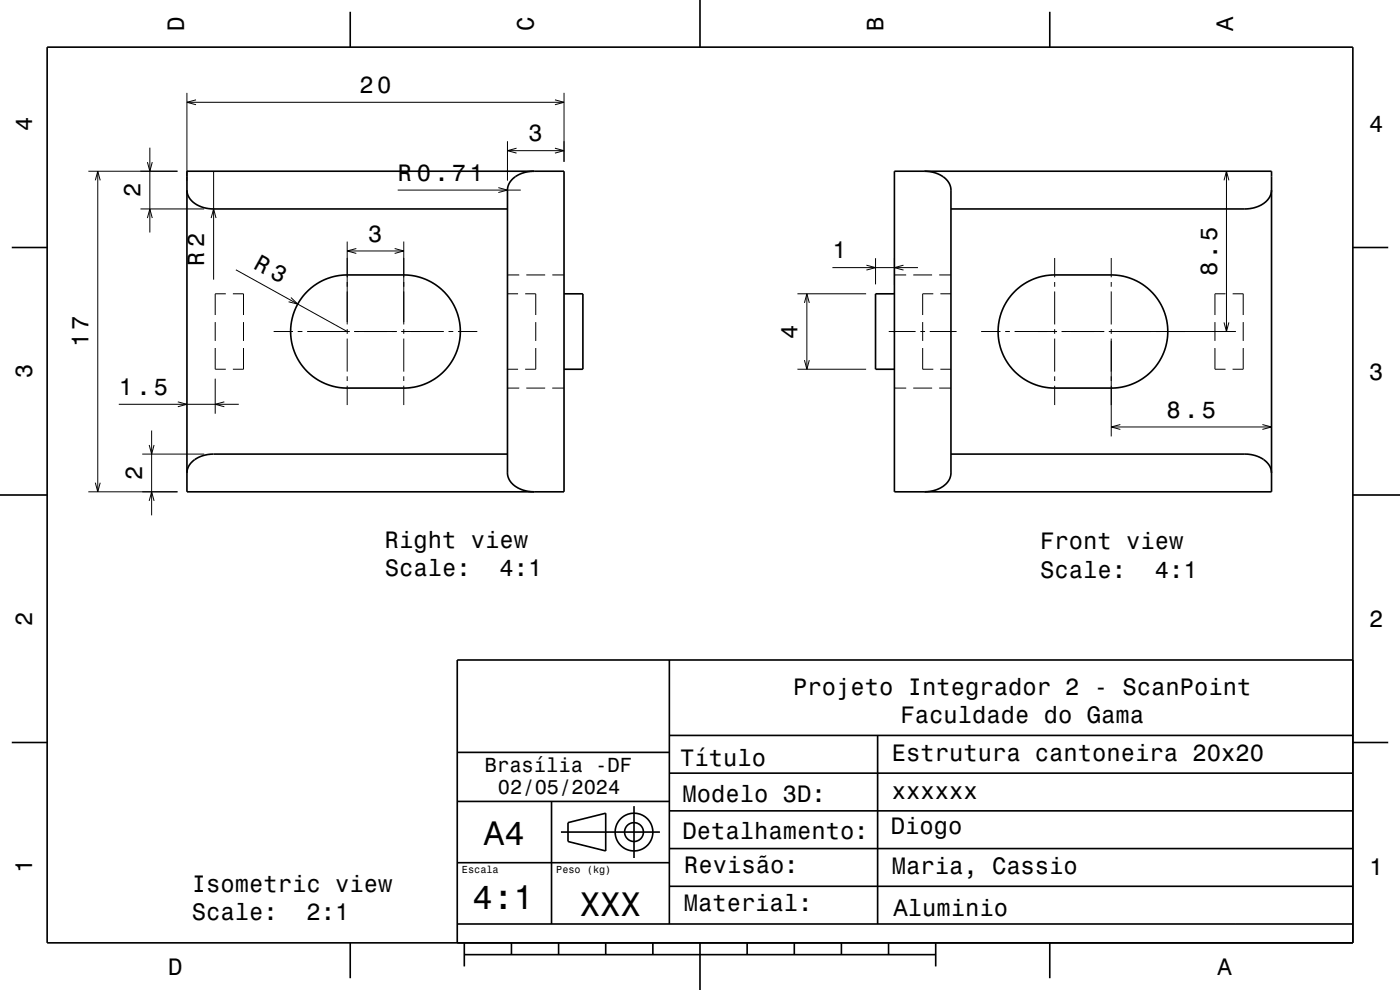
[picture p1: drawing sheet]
<svg xmlns="http://www.w3.org/2000/svg" width="297mm" height="210mm" viewBox="0 0 297 210" stroke-linecap="round" stroke-linejoin="round" font-family="sans-serif">
<g fill="none" stroke="#000" stroke-width=".21">
<path d="M39.7 19.7v18.6M119.7 19.7v14.6M18.7 36.3h19M20.2 38.3l.5-2 .6 2M20.7 36.3v68M31.3 34.4l.5 1.9 .5-1.9M31.8 31.3v18M39.7 21.7h80M41.6 21.2l-1.9 .5 1.9 .5M45.3 36.3v23M105.7 39.8l2 .5-2 .5M107.7 30v8.3"/>
<path d="M107.7 32h12M109.6 31.4l-1.9 .6 1.9 .5M117.7 21.2l2 .5-2 .5M117.7 31.4l2 .6-2 .5M259.7 38.3l.5-2 .5 2M260.2 36.3v34M29.8 44.3h13.5M31.3 46.3l.5-2 .5 2M44.8 46.3l.5-2 .5 2M50 57.2l23.7 13.1M73.7 51.2v17.6M73.7 53.2h12"/>
<path d="M75.6 52.7l-1.9 .5 1.9 .6M83.7 52.7l2 .5-2 .6M84.4 40.3h26.1M85.7 51.2v17.6M107.7 58.3h2.5M111.7 58.3h4M117.2 58.3h2.5M176.6 56.8h18.1M183.8 56.3l1.9 .5-1.9 .5M185.7 54.8v5.5M189.7 54.8v5.5M189.7 58.3h2.5"/>
<path d="M191.7 56.3l-2 .5 2 .5M193.7 58.3h4M199.2 58.3h2.5M223.7 54.7v4.1M223.7 59.8v1M235.7 54.7v4.1M235.7 59.8v1M45.7 73.8v4.5h2.2M45.7 68.3v4M47.9 62.3h-2.2v4.5M49.4 62.3h2.3v4.5M51.7 73.8v4.5h-2.3"/>
<path d="M51.7 68.3v4M58.1 70.3h4.1M61.7 63.1l1.5 1.4-2-.5M63.2 70.3h1M65.2 70.3h9M73.7 69.8v1M73.7 71.8v7M73.7 79.8v1M75.2 70.3h9M85.2 70.3h9M85.7 69.8v1M85.7 71.8v7"/>
<path d="M85.7 79.8v1M95.2 70.3h1M97.2 70.3h4.1M107.7 78.3h2.2M107.7 62.3h2.2M111.4 62.3h2.3v4.5M113.7 73.8v4.5h-2.3M113.7 68.3v4M169.2 78.3h14.5M169.2 62.3h14.5M170.7 76.4l.5 1.9 .5-1.9M170.7 64.3l.5-2 .5 2"/>
<path d="M171.2 62.3v16M188.5 70.3h5.7M195.2 70.3h1M195.7 73.8v4.5h2.3M195.7 68.3v4M197.2 70.3h5.7M198 62.3h-2.3v4.5M199.5 78.3h2.2M199.5 62.3h2.2M208.1 70.3h4.1M213.2 70.3h1M215.2 70.3h9"/>
<path d="M223.7 61.8v7M223.7 69.8v1M223.7 71.8v7M223.7 79.8v1M225.2 70.3h9M235.2 70.3h27M235.7 61.8v7M235.7 69.8v1M235.7 71.8v20.8M257.7 73.8v4.5h2.3M257.7 68.3v4M259.7 68.4l.5 1.9 .5-1.9"/>
<path d="M260 62.3h-2.3v4.5M261.5 62.3h2.2v4.5M263.7 73.8v4.5h-2.2M263.7 68.3v4M25.2 85.8h25.5M30.2 96.3h13.1M31.7 94.4l.5 1.9 .5-1.9M32.2 91.3v18M37.7 85.2l2 .6-2 .5M45.7 80.3v7.5M47.6 85.2l-1.9 .6 1.9 .5M73.7 81.8v4.1"/>
<path d="M85.7 81.8v4.1M107.7 82.3h2.5M111.7 82.3h4M117.2 82.3h2.5M189.7 82.3h2.5M193.7 82.3h4M199.2 82.3h2.5M223.7 81.8v4.1M235.7 90.6h34M237.7 90.1l-2 .5 2 .5M267.8 90.1l1.9 .5-1.9 .5M18.7 104.3h19"/>
<path d="M20.2 102.4l.5 1.9 .6-1.9M31.7 106.3l.5-2 .5 2"/>
</g>
<g fill="none" stroke="#000" stroke-width=".35">
<path d="M10 10h277v190h-277zM74.3 2.5v7.5M148.5 0v10M222.7 2.5v7.5M39.7 36.3h80v68h-80zM113.3 36.3a5.4 5.4 0 0 0-5.6 3.4v60.6a4.6 4.6 0 0 0 4.2 3.9l1.4 .1M189.7 36.3h80v68h-80zM196.1 36.3a5.4 5.4 0 0 1 5.6 3.5v60.5a4.5 4.5 0 0 1-4.1 3.9l-1.5 .1M2.5 52.5h7.5M39.7 40.3a4.6 4.6 0 0 0 4.2 3.9l1.4 .1h62.4M269.7 40.3a4.5 4.5 0 0 1-4.1 3.9l-1.5 .1h-62.4M287 52.5h7.5"/>
<path d="M65.1 61.9a12 12 0 0 1 8.6-3.6h12a12 12 0 0 1 12 12 12 12 0 0 1-12 12h-12a12 12 0 0 1-11.1-7.4 12 12 0 0 1 2.5-13zM119.7 62.3h4v16h-4M189.7 62.3h-4v16h4M215.2 61.9a12 12 0 0 1 8.5-3.6h12a12 12 0 0 1 12 12 12 12 0 0 1-12 12h-12a12 12 0 0 1-11-7.4 12 12 0 0 1 2.5-13zM107.7 96.3h-62.4a5.4 5.4 0 0 0-5.6 3.4v.6M201.7 96.3h62.4a5.4 5.4 0 0 1 5.6 3.5v.5M0 105h10M287 105h10M142 140v56M287 140h-190v60M2.5 157.5h7.5M97.1 159.6h45"/>
<path d="M142 156h145M186.2 156v40M287 157.5h7.5M97 170h45M117 170v26M119 176.5h21M120.5 174.5l8-2v8l-8-2zM134.5 171v11M142 172h145M142 164h145M97 196h190M97 183h45"/>
<path d="M142 188h145M142 180h145M74.3 200v7.5M98.5 202.5h100M98.5 200v5M108.5 200v2.5M118.5 200v2.5M128.5 200v2.5M138.5 200v2.5M148.5 200v10M158.5 200v2.5M168.5 200v2.5"/>
<path d="M178.5 200v2.5M188.5 200v2.5M198.5 200v5M222.7 200v7.5"/>
<circle cx="134.5" cy="176.5" r="2"/>
<circle cx="134.5" cy="176.5" r="4"/>
</g>
<g font-size="7.2">
<text x="102.7" y="179.3">A4</text>
<text x="100.3" y="192.9">4:1</text>
<text x="123" y="194.3">XXX</text>
</g>
<g font-size="5">
<text x="39" y="6.5" transform="rotate(-90 39 6.5)">D</text>
<text x="113.2" y="6.5" transform="rotate(-90 113.2 6.5)">C</text>
<text x="187.4" y="6.5" transform="rotate(-90 187.4 6.5)">B</text>
<text x="261.6" y="6.5" transform="rotate(-90 261.6 6.5)">A</text>
<text x="76.3" y="19.7">20</text>
<text x="6.8" y="27.8" transform="rotate(-90 6.8 27.8)">4</text>
<text x="112.1" y="30">3</text>
<text x="290.5" y="28.1">4</text>
<text x="29.8" y="41.8" transform="rotate(-90 29.8 41.8)">2</text>
<text x="84.4" y="38.3">R 0.71</text>
<text x="78.1" y="51.2">3</text>
<text x="43.3" y="56.4" transform="rotate(-90 43.3 56.4)">R 2</text>
<text x="53.6" y="56.9" transform="rotate(29 53.6 56.9)">R 3</text>
<text x="176.6" y="54.8">1</text>
<text x="258.2" y="58.6" transform="rotate(-90 258.2 58.6)">8.5</text>
<text x="169.2" y="71.8" transform="rotate(-90 169.2 71.8)">4</text>
<text x="18.7" y="73.7" transform="rotate(-90 18.7 73.7)">17</text>
<text x="6.8" y="80.3" transform="rotate(-90 6.8 80.3)">3</text>
<text x="25.2" y="83.8">1.5</text>
<text x="290.5" y="80.6">3</text>
<text x="247.5" y="88.6">8.5</text>
<text x="30.2" y="101.8" transform="rotate(-90 30.2 101.8)">2</text>
<text x="81.7" y="116.2">Right view</text>
<text x="220.7" y="116.5">Front view</text>
<text x="81.7" y="122.2">Scale:</text>
<text x="105.9" y="122.2">4:1</text>
<text x="220.7" y="122.6">Scale:</text>
<text x="245" y="122.6">4:1</text>
<text x="6.8" y="132.8" transform="rotate(-90 6.8 132.8)">2</text>
<text x="290.5" y="133.1">2</text>
<text x="168.3" y="147.3">Projeto Integrador 2 - ScanPoint</text>
<text x="191.1" y="153.4">Faculdade do Gama</text>
<text x="189.2" y="161.4">Estrutura cantoneira 20x20</text>
<text x="144.3" y="162.6">Título</text>
<text x="144.8" y="170">Modelo 3D:</text>
<text x="189.2" y="169.4">xxxxxx</text>
<text x="144.8" y="178">Detalhamento:</text>
<text x="189" y="176.8">Diogo</text>
<text x="6.8" y="185.3" transform="rotate(-90 6.8 185.3)">1</text>
<text x="145.1" y="185.2">Revisão:</text>
<text x="189.2" y="185.4">Maria, Cassio</text>
<text x="290.5" y="185.6">1</text>
<text x="40.7" y="189.2">Isometric view</text>
<text x="40.7" y="195.2">Scale:</text>
<text x="65" y="195.2">2:1</text>
<text x="145.1" y="193.2">Material:</text>
<text x="189.6" y="194.2">Aluminio</text>
<text x="35.7" y="206.8">D</text>
<text x="258.3" y="206.8">A</text>
</g>
<g font-size="4.3">
<text x="102.9" y="163.8">Brasília -DF</text>
<text x="105.6" y="168.4">02/05/2024</text>
</g>
<g font-size="2.2">
<text x="98" y="185.1">Escala</text>
<text x="118" y="185.1">Peso (kg)</text>
</g>
</svg>
